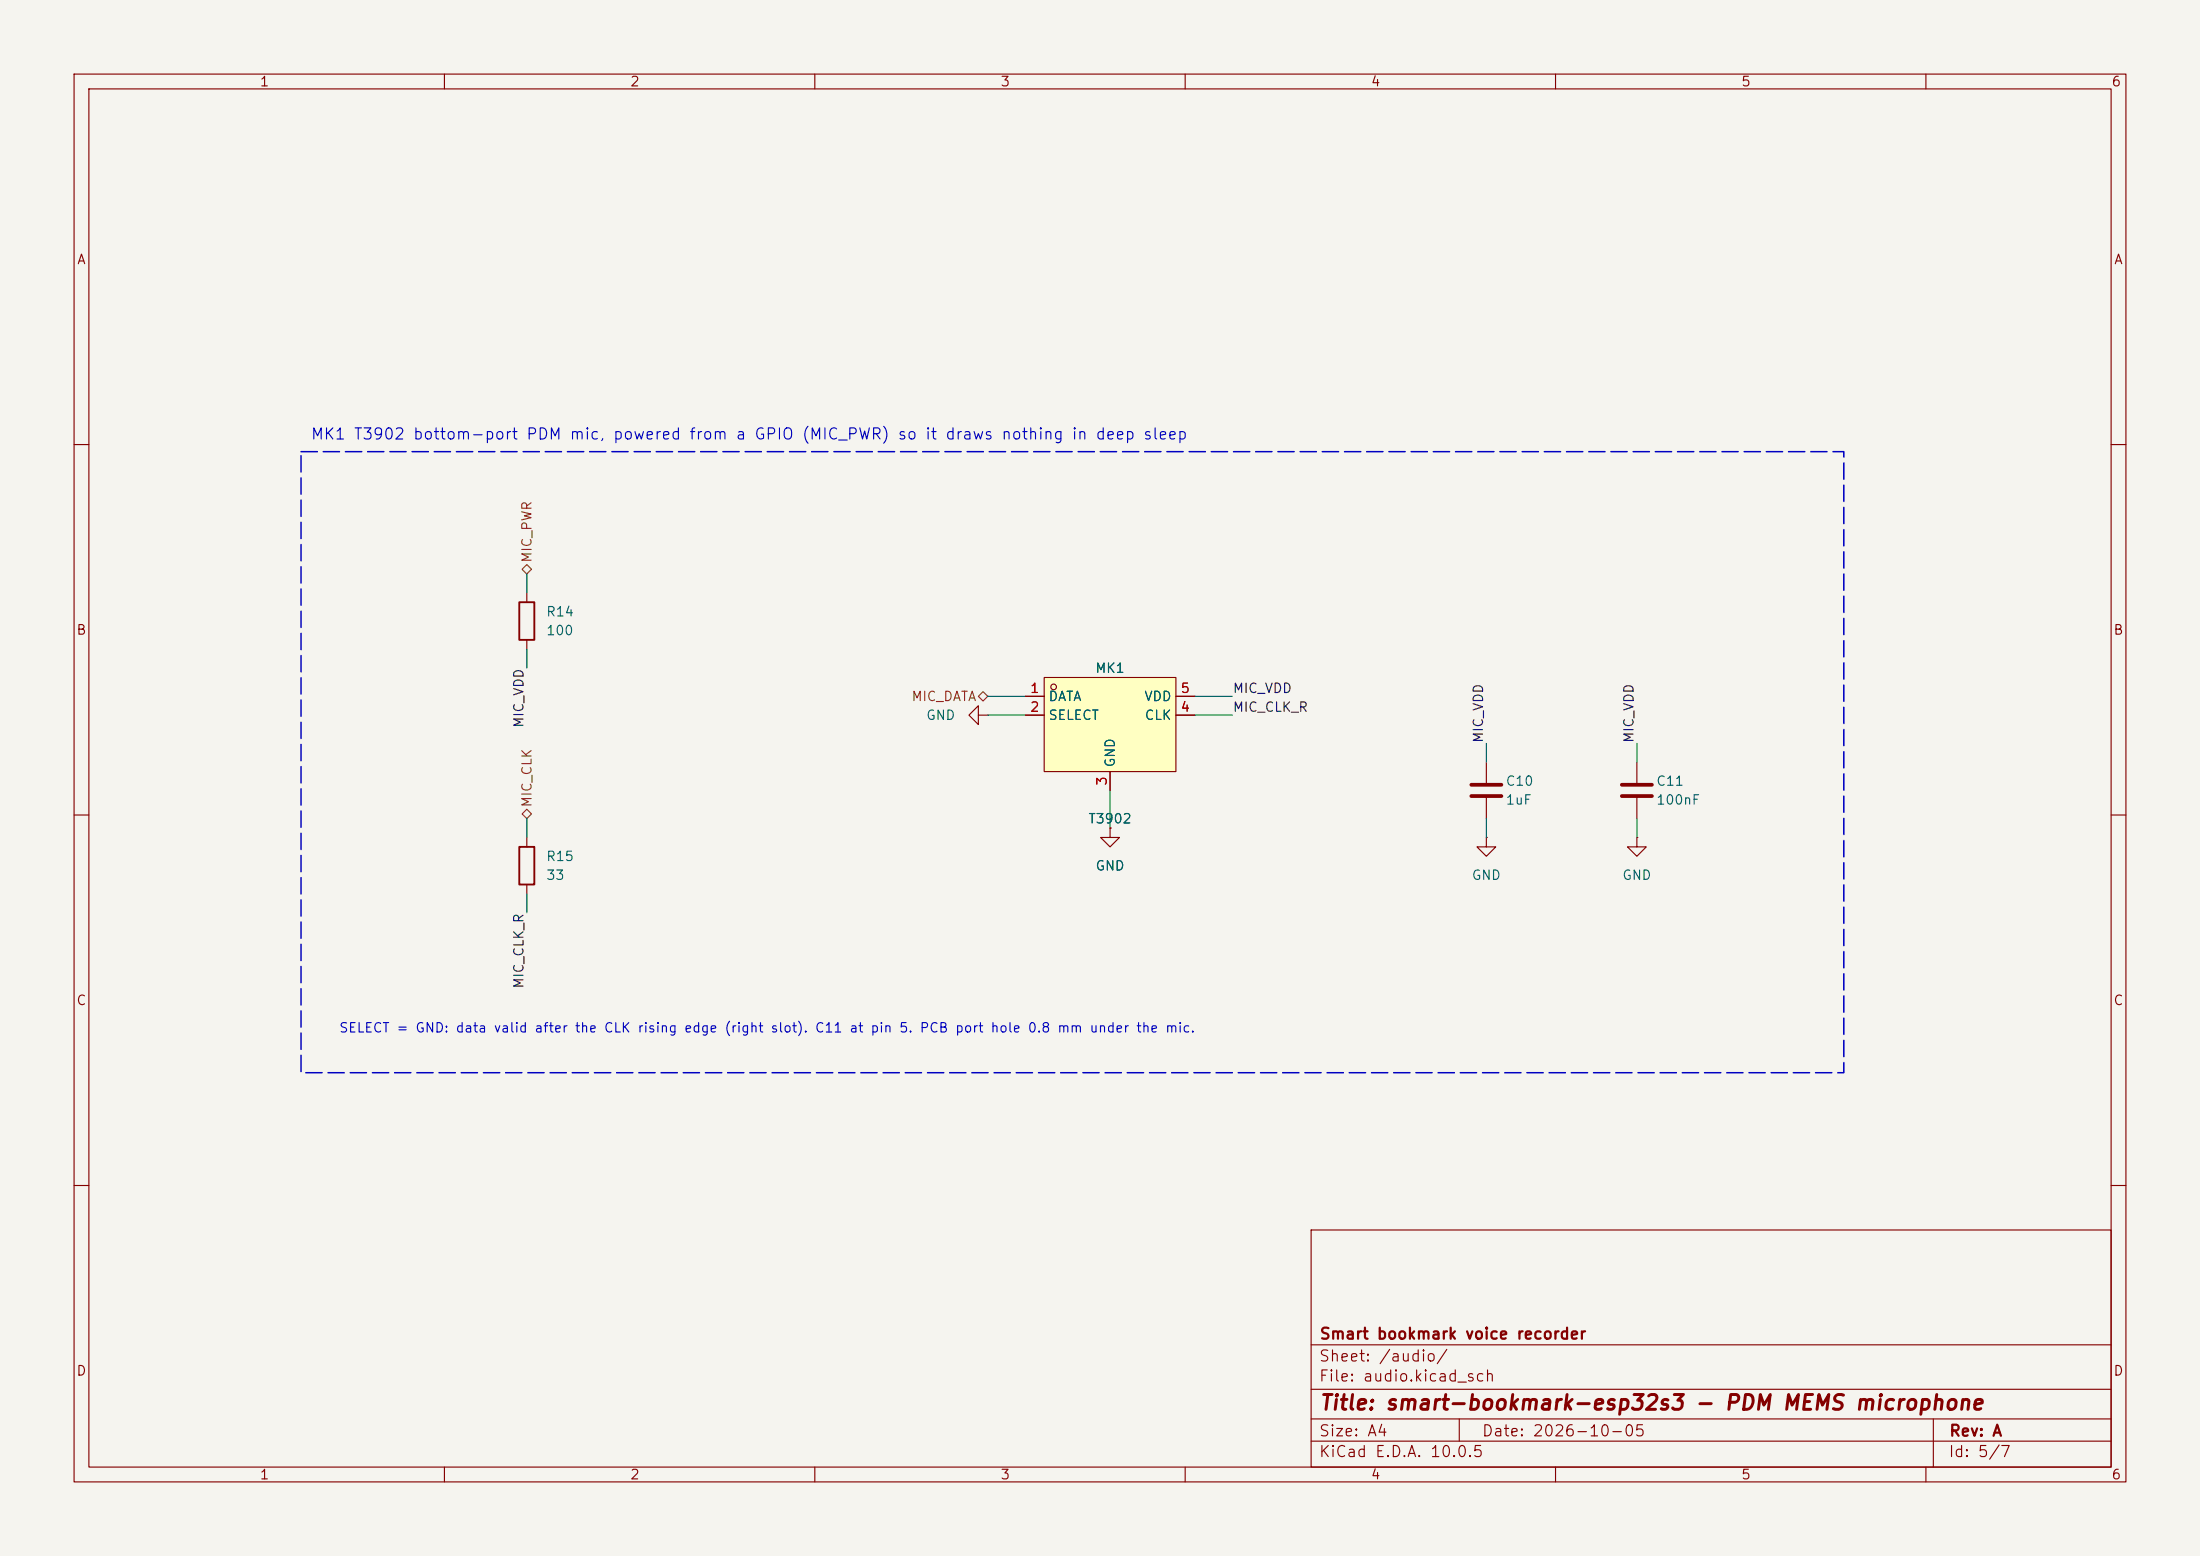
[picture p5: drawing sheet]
(kicad_sch
 (version 20260306)
 (generator "eeschema")
 (generator_version "10.0")
 (paper "A4")
 (title_block (title "smart-bookmark-esp32s3 - PDM MEMS microphone") (date "2026-10-05") (rev "A") (company "Smart bookmark voice recorder"))
 (lib_symbols
  (symbol "Device:C"
    (pin_numbers (hide yes))
    (pin_names
    (offset 0.254)) (exclude_from_sim no) (in_bom yes) (on_board yes)
    (in_pos_files yes)
    (duplicate_pin_numbers_are_jumpers no)
    (property "Reference" "C" (at 0.635 2.54 0) (show_name no) (do_not_autoplace no) (effects (font (size 1.27 1.27)) (justify left)))
    (property "Value" "C" (at 0.635 -2.54 0) (show_name no) (do_not_autoplace no) (effects (font (size 1.27 1.27)) (justify left)))
    (property "Footprint" "" (at 0.9652 -3.81 0) (show_name no) (do_not_autoplace no) (hide yes) (effects (font (size 1.27 1.27))))
    (property "Datasheet" "" (at 0 0 0) (show_name no) (do_not_autoplace no) (hide yes) (effects (font (size 1.27 1.27))))
    (property "Description" "Unpolarized capacitor" (at 0 0 0) (show_name no) (do_not_autoplace no) (hide yes) (effects (font (size 1.27 1.27))))
    (symbol "C_0_1"
    (polyline (pts (xy -2.032 0.762) (xy 2.032 0.762)) (stroke (width 0.508) (type default)) (fill (type none)))
    (polyline (pts (xy -2.032 -0.762) (xy 2.032 -0.762)) (stroke (width 0.508) (type default)) (fill (type none))))
    (symbol "C_1_1"
    (pin passive line (at 0 3.81 270) (length 2.794) (name "" (effects (font (size 1.27 1.27)))) (number "1" (effects (font (size 1.27 1.27)))))
    (pin passive line (at 0 -3.81 90) (length 2.794) (name "" (effects (font (size 1.27 1.27)))) (number "2" (effects (font (size 1.27 1.27))))))
    (embedded_fonts no))
  (symbol "Device:R"
    (pin_numbers (hide yes))
    (pin_names
    (offset 0)) (exclude_from_sim no) (in_bom yes) (on_board yes)
    (in_pos_files yes)
    (duplicate_pin_numbers_are_jumpers no)
    (property "Reference" "R" (at 2.032 0 90) (show_name no) (do_not_autoplace no) (effects (font (size 1.27 1.27))))
    (property "Value" "R" (at 0 0 90) (show_name no) (do_not_autoplace no) (effects (font (size 1.27 1.27))))
    (property "Footprint" "" (at -1.778 0 90) (show_name no) (do_not_autoplace no) (hide yes) (effects (font (size 1.27 1.27))))
    (property "Datasheet" "" (at 0 0 0) (show_name no) (do_not_autoplace no) (hide yes) (effects (font (size 1.27 1.27))))
    (property "Description" "Resistor" (at 0 0 0) (show_name no) (do_not_autoplace no) (hide yes) (effects (font (size 1.27 1.27))))
    (symbol "R_0_1"
    (rectangle (start -1.016 -2.54) (end 1.016 2.54) (stroke (width 0.254) (type default)) (fill (type none))))
    (symbol "R_1_1"
    (pin passive line (at 0 3.81 270) (length 1.27) (name "" (effects (font (size 1.27 1.27)))) (number "1" (effects (font (size 1.27 1.27)))))
    (pin passive line (at 0 -3.81 90) (length 1.27) (name "" (effects (font (size 1.27 1.27)))) (number "2" (effects (font (size 1.27 1.27))))))
    (embedded_fonts no))
  (symbol "bookmark:MMICT390200012" (exclude_from_sim no) (in_bom yes) (on_board yes)
    (in_pos_files yes)
    (duplicate_pin_numbers_are_jumpers no)
    (property "Reference" "MIC" (at 0 10.16 0) (show_name no) (do_not_autoplace no) (effects (font (size 1.27 1.27))))
    (property "Value" "MMICT390200012" (at 0 -12.7 0) (show_name no) (do_not_autoplace no) (effects (font (size 1.27 1.27))))
    (property "Footprint" "bookmark:MIC-SMD_5P-L3.5-W2.7-TL_MMICT390200012" (at 0 -15.24 0) (show_name no) (do_not_autoplace no) (hide yes) (effects (font (size 1.27 1.27))))
    (property "Datasheet" "https://www.lcsc.com/datasheet/C3171752.pdf" (at 0 -17.78 0) (show_name no) (do_not_autoplace no) (hide yes) (effects (font (size 1.27 1.27))))
    (property "Description" "" (at 0 0 0) (show_name no) (do_not_autoplace no) (hide yes) (effects (font (size 1.27 1.27))))
    (property "Manufacturer" "TDK InvenSense(应美盛)" (at 0 -20.32 0) (show_name no) (do_not_autoplace no) (hide yes) (effects (font (size 1.27 1.27))))
    (property "MPN" "MMICT390200012" (at 0 -22.86 0) (show_name no) (do_not_autoplace no) (hide yes) (effects (font (size 1.27 1.27))))
    (property "LCSC Part" "C3171752" (at 0 -25.4 0) (show_name no) (do_not_autoplace no) (hide yes) (effects (font (size 1.27 1.27))))
    (symbol "MMICT390200012_0_1"
    (rectangle (start -8.89 7.62) (end 8.89 -5.08) (stroke (width 0) (type default)) (fill (type background)))
    (circle (center -7.62 6.35) (radius 0.38) (stroke (width 0) (type default)) (fill (type none)))
    (pin passive line (at -11.43 5.08 0) (length 2.54) (name "DATA" (effects (font (size 1.27 1.27)))) (number "1" (effects (font (size 1.27 1.27)))))
    (pin passive line (at -11.43 2.54 0) (length 2.54) (name "SELECT" (effects (font (size 1.27 1.27)))) (number "2" (effects (font (size 1.27 1.27)))))
    (pin passive line (at 0 -7.62 90) (length 2.54) (name "GND" (effects (font (size 1.27 1.27)))) (number "3" (effects (font (size 1.27 1.27)))))
    (pin passive line (at 11.43 2.54 180) (length 2.54) (name "CLK" (effects (font (size 1.27 1.27)))) (number "4" (effects (font (size 1.27 1.27)))))
    (pin passive line (at 11.43 5.08 180) (length 2.54) (name "VDD" (effects (font (size 1.27 1.27)))) (number "5" (effects (font (size 1.27 1.27))))))
    (embedded_fonts no))
  (symbol "power:GND"
    (power global)
    (pin_numbers (hide yes))
    (pin_names
    (offset 0) (hide yes)) (exclude_from_sim no) (in_bom yes) (on_board yes)
    (in_pos_files yes)
    (duplicate_pin_numbers_are_jumpers no)
    (property "Reference" "#PWR" (at 0 -6.35 0) (show_name no) (do_not_autoplace no) (hide yes) (effects (font (size 1.27 1.27))))
    (property "Value" "GND" (at 0 -3.81 0) (show_name no) (do_not_autoplace no) (effects (font (size 1.27 1.27))))
    (property "Footprint" "" (at 0 0 0) (show_name no) (do_not_autoplace no) (hide yes) (effects (font (size 1.27 1.27))))
    (property "Datasheet" "" (at 0 0 0) (show_name no) (do_not_autoplace no) (hide yes) (effects (font (size 1.27 1.27))))
    (property "Description" "Power symbol creates a global label with name \"GND\" , ground" (at 0 0 0) (show_name no) (do_not_autoplace no) (hide yes) (effects (font (size 1.27 1.27))))
    (symbol "GND_0_1"
    (polyline (pts (xy 0 0) (xy 0 -1.27) (xy 1.27 -1.27) (xy 0 -2.54) (xy -1.27 -1.27) (xy 0 -1.27)) (stroke (width 0) (type default)) (fill (type none))))
    (symbol "GND_1_1"
    (pin power_in line (at 0 0 270) (length 0) (name "" (effects (font (size 1.27 1.27)))) (number "1" (effects (font (size 1.27 1.27))))))
    (embedded_fonts no)))
 (rectangle (start 40.64 60.96) (end 248.92 144.78) (stroke (width 0.2) (type dash)) (fill (type none)))
 (text "MK1 T3902 bottom-port PDM mic, powered from a GPIO (MIC_PWR) so it draws nothing in deep sleep" (exclude_from_sim no) (at 41.91 59.69 0) (effects (font (size 1.5 1.5)) (justify left bottom)))
 (symbol (lib_id "bookmark:MMICT390200012") (at 149.86 99.06 0) (unit 1) (body_style 1)
  (exclude_from_sim no) (in_bom yes) (on_board yes) (in_pos_files yes) (dnp no)
  (property "Reference" "MK1" (at 149.86 90.17 0) (show_name no) (do_not_autoplace no) (effects (font (size 1.27 1.27))))
  (property "Value" "T3902" (at 149.86 110.49 0) (show_name no) (do_not_autoplace no) (effects (font (size 1.27 1.27))))
  (property "Footprint" "bookmark:MIC-SMD_5P-L3.5-W2.7-TL_MMICT390200012" (at 149.86 99.06 0) (hide yes) (show_name no) (do_not_autoplace no) (effects (font (size 1.27 1.27))))
  (property "Datasheet" "" (at 149.86 99.06 0) (hide yes) (show_name no) (do_not_autoplace no) (effects (font (size 1.27 1.27))))
  (property "Description" "" (at 149.86 99.06 0) (hide yes) (show_name no) (do_not_autoplace no) (effects (font (size 1.27 1.27))))
  (property "MPN" "MMICT390200012" (at 149.86 99.06 0) (hide yes) (show_name no) (do_not_autoplace no) (effects (font (size 1.27 1.27))))
  (property "LCSC" "C3171752" (at 149.86 99.06 0) (hide yes) (show_name no) (do_not_autoplace no) (effects (font (size 1.27 1.27))))
  (pin "1")
  (pin "2")
  (pin "3")
  (pin "4")
  (pin "5"))
 (wire (pts (xy 138.43 93.98) (xy 133.35 93.98)) (stroke (width 0) (type default)))
 (hierarchical_label "MIC_DATA" (shape bidirectional) (at 133.35 93.98 180) (effects (font (size 1.27 1.27)) (justify right)))
 (wire (pts (xy 138.43 96.52) (xy 133.35 96.52)) (stroke (width 0) (type default)))
 (symbol (lib_id "power:GND") (at 133.35 96.52 270) (unit 1) (body_style 1)
  (exclude_from_sim no) (in_bom no) (on_board yes) (in_pos_files no) (dnp no)
  (property "Reference" "#PWR_audio_01" (at 133.35 92.71 90) (hide yes) (show_name no) (do_not_autoplace no) (effects (font (size 1.27 1.27))))
  (property "Value" "GND" (at 127 96.52 90) (show_name no) (do_not_autoplace no) (effects (font (size 1.27 1.27))))
  (property "Footprint" "" (at 133.35 96.52 0) (hide yes) (show_name no) (do_not_autoplace no) (effects (font (size 1.27 1.27))))
  (property "Datasheet" "" (at 133.35 96.52 0) (hide yes) (show_name no) (do_not_autoplace no) (effects (font (size 1.27 1.27))))
  (property "Description" "" (at 133.35 96.52 0) (hide yes) (show_name no) (do_not_autoplace no) (effects (font (size 1.27 1.27))))
  (pin "1"))
 (wire (pts (xy 149.86 106.68) (xy 149.86 111.76)) (stroke (width 0) (type default)))
 (symbol (lib_id "power:GND") (at 149.86 111.76 0) (unit 1) (body_style 1)
  (exclude_from_sim no) (in_bom no) (on_board yes) (in_pos_files no) (dnp no)
  (property "Reference" "#PWR_audio_02" (at 149.86 107.95 0) (hide yes) (show_name no) (do_not_autoplace no) (effects (font (size 1.27 1.27))))
  (property "Value" "GND" (at 149.86 116.84 0) (show_name no) (do_not_autoplace no) (effects (font (size 1.27 1.27))))
  (property "Footprint" "" (at 149.86 111.76 0) (hide yes) (show_name no) (do_not_autoplace no) (effects (font (size 1.27 1.27))))
  (property "Datasheet" "" (at 149.86 111.76 0) (hide yes) (show_name no) (do_not_autoplace no) (effects (font (size 1.27 1.27))))
  (property "Description" "" (at 149.86 111.76 0) (hide yes) (show_name no) (do_not_autoplace no) (effects (font (size 1.27 1.27))))
  (pin "1"))
 (wire (pts (xy 161.29 96.52) (xy 166.37 96.52)) (stroke (width 0) (type default)))
 (label "MIC_CLK_R" (at 166.37 96.52 0) (effects (font (size 1.27 1.27)) (justify left bottom)))
 (wire (pts (xy 161.29 93.98) (xy 166.37 93.98)) (stroke (width 0) (type default)))
 (label "MIC_VDD" (at 166.37 93.98 0) (effects (font (size 1.27 1.27)) (justify left bottom)))
 (symbol (lib_id "Device:R") (at 71.12 83.82 0) (unit 1) (body_style 1)
  (exclude_from_sim no) (in_bom yes) (on_board yes) (in_pos_files yes) (dnp no)
  (property "Reference" "R14" (at 73.66 82.55 0) (show_name no) (do_not_autoplace no) (effects (font (size 1.27 1.27)) (justify left)))
  (property "Value" "100" (at 73.66 85.09 0) (show_name no) (do_not_autoplace no) (effects (font (size 1.27 1.27)) (justify left)))
  (property "Footprint" "Resistor_SMD:R_0402_1005Metric" (at 71.12 83.82 0) (hide yes) (show_name no) (do_not_autoplace no) (effects (font (size 1.27 1.27))))
  (property "Datasheet" "" (at 71.12 83.82 0) (hide yes) (show_name no) (do_not_autoplace no) (effects (font (size 1.27 1.27))))
  (property "Description" "" (at 71.12 83.82 0) (hide yes) (show_name no) (do_not_autoplace no) (effects (font (size 1.27 1.27))))
  (property "MPN" "0402WGF1000TCE" (at 71.12 83.82 0) (hide yes) (show_name no) (do_not_autoplace no) (effects (font (size 1.27 1.27))))
  (property "LCSC" "C25076" (at 71.12 83.82 0) (hide yes) (show_name no) (do_not_autoplace no) (effects (font (size 1.27 1.27))))
  (pin "1")
  (pin "2"))
 (wire (pts (xy 71.12 80.01) (xy 71.12 77.47)) (stroke (width 0) (type default)))
 (hierarchical_label "MIC_PWR" (shape bidirectional) (at 71.12 77.47 90) (effects (font (size 1.27 1.27)) (justify left)))
 (wire (pts (xy 71.12 87.63) (xy 71.12 90.17)) (stroke (width 0) (type default)))
 (label "MIC_VDD" (at 71.12 90.17 270) (effects (font (size 1.27 1.27)) (justify right bottom)))
 (symbol (lib_id "Device:R") (at 71.12 116.84 0) (unit 1) (body_style 1)
  (exclude_from_sim no) (in_bom yes) (on_board yes) (in_pos_files yes) (dnp no)
  (property "Reference" "R15" (at 73.66 115.57 0) (show_name no) (do_not_autoplace no) (effects (font (size 1.27 1.27)) (justify left)))
  (property "Value" "33" (at 73.66 118.11 0) (show_name no) (do_not_autoplace no) (effects (font (size 1.27 1.27)) (justify left)))
  (property "Footprint" "Resistor_SMD:R_0402_1005Metric" (at 71.12 116.84 0) (hide yes) (show_name no) (do_not_autoplace no) (effects (font (size 1.27 1.27))))
  (property "Datasheet" "" (at 71.12 116.84 0) (hide yes) (show_name no) (do_not_autoplace no) (effects (font (size 1.27 1.27))))
  (property "Description" "" (at 71.12 116.84 0) (hide yes) (show_name no) (do_not_autoplace no) (effects (font (size 1.27 1.27))))
  (property "MPN" "0402WGF330JTCE" (at 71.12 116.84 0) (hide yes) (show_name no) (do_not_autoplace no) (effects (font (size 1.27 1.27))))
  (property "LCSC" "C25105" (at 71.12 116.84 0) (hide yes) (show_name no) (do_not_autoplace no) (effects (font (size 1.27 1.27))))
  (pin "1")
  (pin "2"))
 (wire (pts (xy 71.12 113.03) (xy 71.12 110.49)) (stroke (width 0) (type default)))
 (hierarchical_label "MIC_CLK" (shape bidirectional) (at 71.12 110.49 90) (effects (font (size 1.27 1.27)) (justify left)))
 (wire (pts (xy 71.12 120.65) (xy 71.12 123.19)) (stroke (width 0) (type default)))
 (label "MIC_CLK_R" (at 71.12 123.19 270) (effects (font (size 1.27 1.27)) (justify right bottom)))
 (symbol (lib_id "Device:C") (at 200.66 106.68 0) (unit 1) (body_style 1)
  (exclude_from_sim no) (in_bom yes) (on_board yes) (in_pos_files yes) (dnp no)
  (property "Reference" "C10" (at 203.2 105.41 0) (show_name no) (do_not_autoplace no) (effects (font (size 1.27 1.27)) (justify left)))
  (property "Value" "1uF" (at 203.2 107.95 0) (show_name no) (do_not_autoplace no) (effects (font (size 1.27 1.27)) (justify left)))
  (property "Footprint" "Capacitor_SMD:C_0402_1005Metric" (at 200.66 106.68 0) (hide yes) (show_name no) (do_not_autoplace no) (effects (font (size 1.27 1.27))))
  (property "Datasheet" "" (at 200.66 106.68 0) (hide yes) (show_name no) (do_not_autoplace no) (effects (font (size 1.27 1.27))))
  (property "Description" "" (at 200.66 106.68 0) (hide yes) (show_name no) (do_not_autoplace no) (effects (font (size 1.27 1.27))))
  (property "MPN" "CL05A105KA5NQNC" (at 200.66 106.68 0) (hide yes) (show_name no) (do_not_autoplace no) (effects (font (size 1.27 1.27))))
  (property "LCSC" "C52923" (at 200.66 106.68 0) (hide yes) (show_name no) (do_not_autoplace no) (effects (font (size 1.27 1.27))))
  (pin "1")
  (pin "2"))
 (wire (pts (xy 200.66 102.87) (xy 200.66 100.33)) (stroke (width 0) (type default)))
 (label "MIC_VDD" (at 200.66 100.33 90) (effects (font (size 1.27 1.27)) (justify left bottom)))
 (wire (pts (xy 200.66 110.49) (xy 200.66 113.03)) (stroke (width 0) (type default)))
 (symbol (lib_id "power:GND") (at 200.66 113.03 0) (unit 1) (body_style 1)
  (exclude_from_sim no) (in_bom no) (on_board yes) (in_pos_files no) (dnp no)
  (property "Reference" "#PWR_audio_03" (at 200.66 109.22 0) (hide yes) (show_name no) (do_not_autoplace no) (effects (font (size 1.27 1.27))))
  (property "Value" "GND" (at 200.66 118.11 0) (show_name no) (do_not_autoplace no) (effects (font (size 1.27 1.27))))
  (property "Footprint" "" (at 200.66 113.03 0) (hide yes) (show_name no) (do_not_autoplace no) (effects (font (size 1.27 1.27))))
  (property "Datasheet" "" (at 200.66 113.03 0) (hide yes) (show_name no) (do_not_autoplace no) (effects (font (size 1.27 1.27))))
  (property "Description" "" (at 200.66 113.03 0) (hide yes) (show_name no) (do_not_autoplace no) (effects (font (size 1.27 1.27))))
  (pin "1"))
 (symbol (lib_id "Device:C") (at 220.98 106.68 0) (unit 1) (body_style 1)
  (exclude_from_sim no) (in_bom yes) (on_board yes) (in_pos_files yes) (dnp no)
  (property "Reference" "C11" (at 223.52 105.41 0) (show_name no) (do_not_autoplace no) (effects (font (size 1.27 1.27)) (justify left)))
  (property "Value" "100nF" (at 223.52 107.95 0) (show_name no) (do_not_autoplace no) (effects (font (size 1.27 1.27)) (justify left)))
  (property "Footprint" "Capacitor_SMD:C_0402_1005Metric" (at 220.98 106.68 0) (hide yes) (show_name no) (do_not_autoplace no) (effects (font (size 1.27 1.27))))
  (property "Datasheet" "" (at 220.98 106.68 0) (hide yes) (show_name no) (do_not_autoplace no) (effects (font (size 1.27 1.27))))
  (property "Description" "" (at 220.98 106.68 0) (hide yes) (show_name no) (do_not_autoplace no) (effects (font (size 1.27 1.27))))
  (property "MPN" "CL05B104KO5NNNC" (at 220.98 106.68 0) (hide yes) (show_name no) (do_not_autoplace no) (effects (font (size 1.27 1.27))))
  (property "LCSC" "C1525" (at 220.98 106.68 0) (hide yes) (show_name no) (do_not_autoplace no) (effects (font (size 1.27 1.27))))
  (pin "1")
  (pin "2"))
 (wire (pts (xy 220.98 102.87) (xy 220.98 100.33)) (stroke (width 0) (type default)))
 (label "MIC_VDD" (at 220.98 100.33 90) (effects (font (size 1.27 1.27)) (justify left bottom)))
 (wire (pts (xy 220.98 110.49) (xy 220.98 113.03)) (stroke (width 0) (type default)))
 (symbol (lib_id "power:GND") (at 220.98 113.03 0) (unit 1) (body_style 1)
  (exclude_from_sim no) (in_bom no) (on_board yes) (in_pos_files no) (dnp no)
  (property "Reference" "#PWR_audio_04" (at 220.98 109.22 0) (hide yes) (show_name no) (do_not_autoplace no) (effects (font (size 1.27 1.27))))
  (property "Value" "GND" (at 220.98 118.11 0) (show_name no) (do_not_autoplace no) (effects (font (size 1.27 1.27))))
  (property "Footprint" "" (at 220.98 113.03 0) (hide yes) (show_name no) (do_not_autoplace no) (effects (font (size 1.27 1.27))))
  (property "Datasheet" "" (at 220.98 113.03 0) (hide yes) (show_name no) (do_not_autoplace no) (effects (font (size 1.27 1.27))))
  (property "Description" "" (at 220.98 113.03 0) (hide yes) (show_name no) (do_not_autoplace no) (effects (font (size 1.27 1.27))))
  (pin "1"))
 (text "SELECT = GND: data valid after the CLK rising edge (right slot). C11 at pin 5. PCB port hole 0.8 mm under the mic." (exclude_from_sim no) (at 45.72 139.7 0) (effects (font (size 1.27 1.27)) (justify left bottom)))
 (embedded_fonts no))
